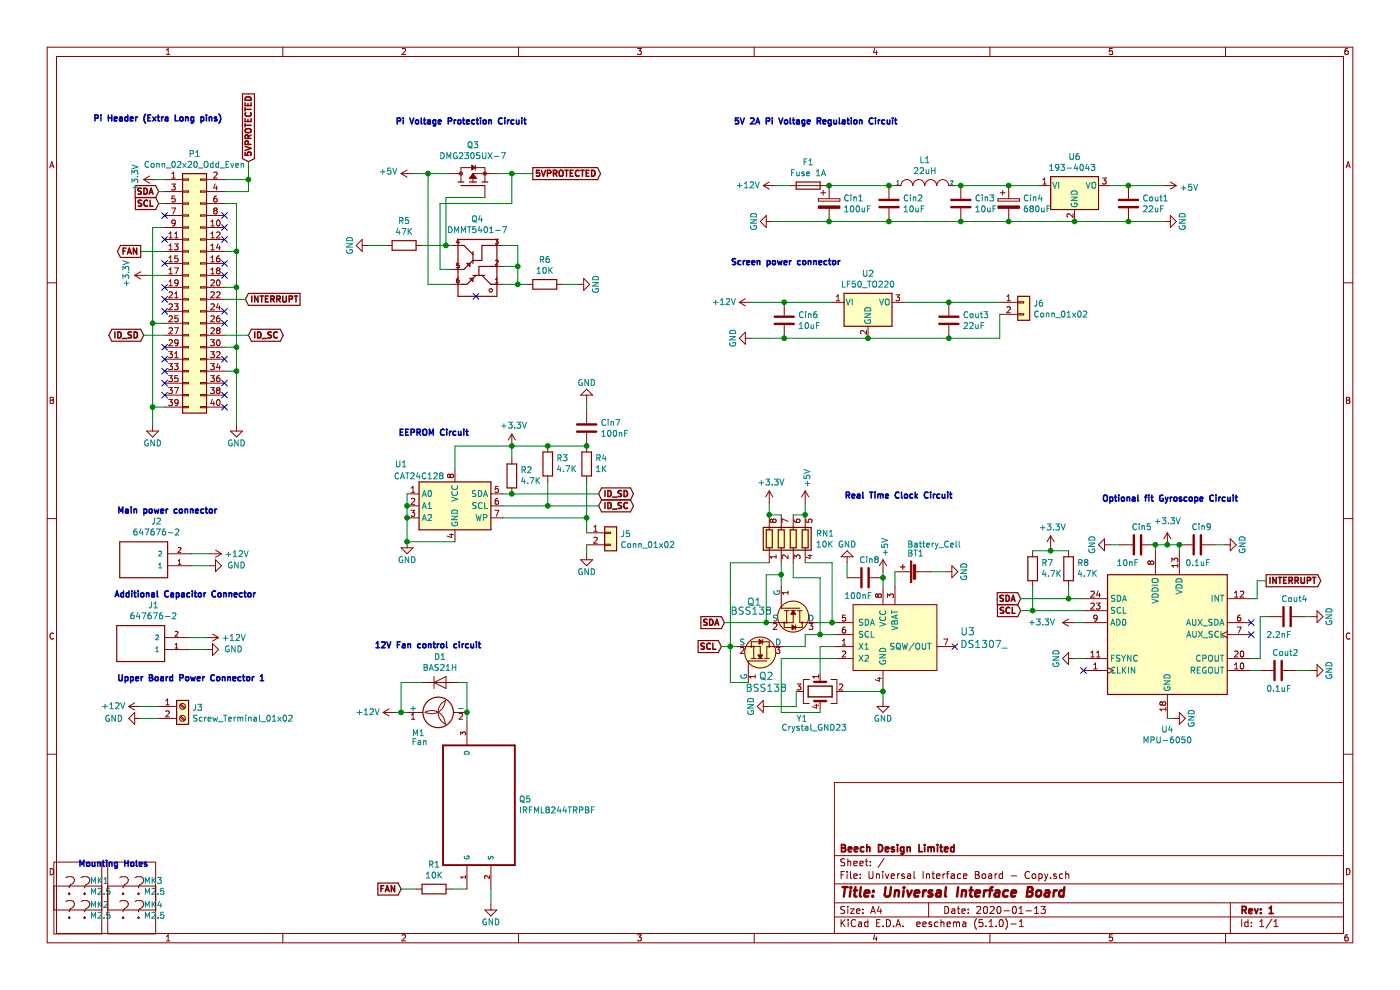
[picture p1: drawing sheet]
EESchema Schematic File Version 4
LIBS:Universal Interface Board - Copy-cache
EELAYER 29 0
EELAYER END
$Descr A4 11693 8268
encoding utf-8
Sheet 1 1
Title "Universal Interface Board"
Date "2020-01-13"
Rev "1"
Comp "Beech Design Limited"
Comment1 ""
Comment2 ""
Comment3 ""
Comment4 ""
$EndDescr
Wire Wire Line
	2075 1350 2075 1500
Wire Wire Line
	2075 1500 1875 1500
Wire Wire Line
	2075 1600 1875 1600
Connection ~ 2075 1500
$Comp
L power:GND #PWR02
U 1 1
P 1975 3550
F 0 "#PWR02" H 1975 3300 50  0001 C CNN
F 1 "GND" H 1975 3400 50  0000 C CNN
F 2 "" H 1975 3550 50  0000 C CNN
F 3 "" H 1975 3550 50  0000 C CNN
	1    1975 3550
	1    0    0    -1  
$EndComp
Wire Wire Line
	1975 1700 1975 2100
Wire Wire Line
	1975 3100 1875 3100
Wire Wire Line
	1975 2900 1875 2900
Connection ~ 1975 3100
Wire Wire Line
	1975 2400 1875 2400
Connection ~ 1975 2900
Wire Wire Line
	1975 2100 1875 2100
Connection ~ 1975 2400
$Comp
L power:GND #PWR03
U 1 1
P 1275 3550
F 0 "#PWR03" H 1275 3300 50  0001 C CNN
F 1 "GND" H 1275 3400 50  0000 C CNN
F 2 "" H 1275 3550 50  0000 C CNN
F 3 "" H 1275 3550 50  0000 C CNN
	1    1275 3550
	1    0    0    -1  
$EndComp
Wire Wire Line
	1275 3400 1375 3400
Wire Wire Line
	1275 1900 1275 2700
Wire Wire Line
	1275 2700 1375 2700
Connection ~ 1275 3400
Wire Wire Line
	1275 1900 1375 1900
Connection ~ 1275 2700
Wire Wire Line
	1975 1700 1875 1700
Connection ~ 1975 2100
$Comp
L Universal-Interface-Board-rescue:Mounting_Hole-Mechanical MK1
U 1 1
P 650 7400
F 0 "MK1" H 750 7446 50  0000 L CNN
F 1 "M2.5" H 750 7355 50  0000 L CNN
F 2 "MountingHole:MountingHole_2.7mm_M2.5" H 650 7400 60  0001 C CNN
F 3 "" H 650 7400 60  0001 C CNN
	1    650  7400
	1    0    0    -1  
$EndComp
$Comp
L Universal-Interface-Board-rescue:Mounting_Hole-Mechanical MK3
U 1 1
P 1100 7400
F 0 "MK3" H 1200 7446 50  0000 L CNN
F 1 "M2.5" H 1200 7355 50  0000 L CNN
F 2 "MountingHole:MountingHole_2.7mm_M2.5" H 1100 7400 60  0001 C CNN
F 3 "" H 1100 7400 60  0001 C CNN
	1    1100 7400
	1    0    0    -1  
$EndComp
$Comp
L Universal-Interface-Board-rescue:Mounting_Hole-Mechanical MK2
U 1 1
P 650 7600
F 0 "MK2" H 750 7646 50  0000 L CNN
F 1 "M2.5" H 750 7555 50  0000 L CNN
F 2 "MountingHole:MountingHole_2.7mm_M2.5" H 650 7600 60  0001 C CNN
F 3 "" H 650 7600 60  0001 C CNN
	1    650  7600
	1    0    0    -1  
$EndComp
$Comp
L Universal-Interface-Board-rescue:Mounting_Hole-Mechanical MK4
U 1 1
P 1100 7600
F 0 "MK4" H 1200 7646 50  0000 L CNN
F 1 "M2.5" H 1200 7555 50  0000 L CNN
F 2 "MountingHole:MountingHole_2.7mm_M2.5" H 1100 7600 60  0001 C CNN
F 3 "" H 1100 7600 60  0001 C CNN
	1    1100 7600
	1    0    0    -1  
$EndComp
Text Notes 650  7250 0    50   ~ 10
Mounting Holes
Wire Wire Line
	2075 1500 2075 1600
Wire Wire Line
	1975 3100 1975 3550
Wire Wire Line
	1975 2900 1975 3100
Wire Wire Line
	1975 2400 1975 2900
Wire Wire Line
	1275 3400 1275 3550
Wire Wire Line
	1275 2700 1275 3400
Wire Wire Line
	1975 2100 1975 2400
Text GLabel 2075 1350 1    50   Input ~ 10
5VPROTECTED
$Comp
L DMG2305UX-7:DMG2305UX-7 Q3
U 1 1
P 3950 1550
F 0 "Q3" V 4285 1550 50  0000 C CNN
F 1 "DMG2305UX-7" V 4194 1550 50  0000 C CNN
F 2 "digikey-footprints:SOT91P240X110-3N_DMG2305UX-7" H 3950 1550 50  0001 L BNN
F 3 "" H 3950 1550 50  0001 L BNN
F 4 "1.1mm" H 3950 1550 50  0001 L BNN "Field4"
F 5 "IPC-7351B" H 3950 1550 50  0001 L BNN "Field5"
F 6 "09/2018" H 3950 1550 50  0001 L BNN "Field6"
	1    3950 1550
	0    -1   -1   0   
$EndComp
Text GLabel 4450 1450 2    50   Output ~ 10
5VPROTECTED
Wire Wire Line
	4150 1450 4275 1450
Wire Wire Line
	3450 1450 3575 1450
Text Notes 775  1025 0    50   ~ 10
Pi Header (Extra Long pins)
Text Notes 3300 1050 0    50   ~ 10
Pi Voltage Protection Circuit
$Comp
L DMMT5401-7:DMMT5401-7 Q4
U 1 1
P 4000 2300
F 0 "Q4" V 4467 2313 50  0000 C CNN
F 1 "DMMT5401-7" V 4376 2313 50  0000 C CNN
F 2 "digikey-footprints:SOT26" H 4000 2300 50  0001 L BNN
F 3 "" H 4000 2300 50  0001 C CNN
	1    4000 2300
	0    -1   -1   0   
$EndComp
Wire Wire Line
	3775 2375 3575 2375
Wire Wire Line
	3575 2375 3575 1450
Connection ~ 3575 1450
Wire Wire Line
	3575 1450 3750 1450
Wire Wire Line
	3775 2250 3675 2250
Wire Wire Line
	3675 2250 3675 1700
Wire Wire Line
	3675 1700 4275 1700
Wire Wire Line
	4275 1700 4275 1450
Connection ~ 4275 1450
Wire Wire Line
	4275 1450 4450 1450
Wire Wire Line
	3775 2050 3725 2050
Wire Wire Line
	3725 2050 3725 1650
Wire Wire Line
	3725 1650 4050 1650
$Comp
L Device:R R5
U 1 1
P 3375 2050
F 0 "R5" V 3168 2050 50  0000 C CNN
F 1 "47K" V 3259 2050 50  0000 C CNN
F 2 "Resistor_SMD:R_0603_1608Metric_Pad1.05x0.95mm_HandSolder" V 3305 2050 50  0001 C CNN
F 3 "~" H 3375 2050 50  0001 C CNN
	1    3375 2050
	0    1    1    0   
$EndComp
Wire Wire Line
	3725 2050 3525 2050
Connection ~ 3725 2050
$Comp
L power:GND #PWR0101
U 1 1
P 3075 2050
F 0 "#PWR0101" H 3075 1800 50  0001 C CNN
F 1 "GND" H 3075 1900 50  0000 C CNN
F 2 "" H 3075 2050 50  0000 C CNN
F 3 "" H 3075 2050 50  0000 C CNN
	1    3075 2050
	0    1    1    0   
$EndComp
Wire Wire Line
	3225 2050 3075 2050
$Comp
L Device:R R6
U 1 1
P 4550 2375
F 0 "R6" V 4343 2375 50  0000 C CNN
F 1 "10K" V 4434 2375 50  0000 C CNN
F 2 "Resistor_SMD:R_0805_2012Metric_Pad1.15x1.40mm_HandSolder" V 4480 2375 50  0001 C CNN
F 3 "~" H 4550 2375 50  0001 C CNN
	1    4550 2375
	0    1    1    0   
$EndComp
$Comp
L power:GND #PWR0102
U 1 1
P 4825 2375
F 0 "#PWR0102" H 4825 2125 50  0001 C CNN
F 1 "GND" H 4825 2225 50  0000 C CNN
F 2 "" H 4825 2375 50  0000 C CNN
F 3 "" H 4825 2375 50  0000 C CNN
	1    4825 2375
	0    -1   -1   0   
$EndComp
Wire Wire Line
	4200 2375 4325 2375
Wire Wire Line
	4700 2375 4825 2375
Wire Wire Line
	4200 2225 4325 2225
Wire Wire Line
	4325 2225 4325 2375
Connection ~ 4325 2375
Wire Wire Line
	4325 2375 4400 2375
Wire Wire Line
	4325 2225 4325 2050
Wire Wire Line
	4325 2050 4200 2050
Connection ~ 4325 2225
Text Notes 6125 1050 0    50   ~ 10
5V 2A Pi Voltage Regulation Circuit
$Comp
L Connector_Generic:Conn_02x20_Odd_Even P1
U 1 1
P 1575 2400
F 0 "P1" H 1625 3517 50  0000 C CNN
F 1 "Conn_02x20_Odd_Even" H 1625 3426 50  0000 C CNN
F 2 "Connector_PinSocket_2.54mm:PinSocket_2x20_P2.54mm_Vertical" H -3275 1450 50  0001 C CNN
F 3 "" H -3275 1450 50  0001 C CNN
	1    1575 2400
	1    0    0    -1  
$EndComp
$Comp
L power:+5V #PWR0123
U 1 1
P 3450 1450
F 0 "#PWR0123" H 3450 1300 50  0001 C CNN
F 1 "+5V" V 3465 1578 50  0000 L CNN
F 2 "" H 3450 1450 50  0001 C CNN
F 3 "" H 3450 1450 50  0001 C CNN
	1    3450 1450
	0    -1   -1   0   
$EndComp
NoConn ~ 3975 2475
Text Notes 7050 4175 0    50   ~ 10
Real Time Clock Circuit
$Comp
L Device:Battery_Cell BT1
U 1 1
P 7675 4775
F 0 "BT1" V 7825 4875 50  0000 R CNN
F 1 "Battery_Cell" V 7900 4875 50  0000 R CNN
F 2 "Battery:BatteryHolder_Keystone_3001_1x12mm" V 7675 4835 50  0001 C CNN
F 3 "~" V 7675 4835 50  0001 C CNN
	1    7675 4775
	0    -1   -1   0   
$EndComp
Wire Wire Line
	7475 4900 7475 4775
$Comp
L power:GND #PWR0128
U 1 1
P 7900 4775
F 0 "#PWR0128" H 7900 4525 50  0001 C CNN
F 1 "GND" H 7900 4625 50  0000 C CNN
F 2 "" H 7900 4775 50  0000 C CNN
F 3 "" H 7900 4775 50  0000 C CNN
	1    7900 4775
	0    -1   -1   0   
$EndComp
Wire Wire Line
	7900 4775 7775 4775
Text GLabel 6025 5400 0    50   Input ~ 10
SCL
$Comp
L power:+12V #PWR0138
U 1 1
P 1750 4625
F 0 "#PWR0138" H 1750 4475 50  0001 C CNN
F 1 "+12V" V 1750 4750 50  0000 L CNN
F 2 "" H 1750 4625 50  0001 C CNN
F 3 "" H 1750 4625 50  0001 C CNN
	1    1750 4625
	0    1    1    0   
$EndComp
$Comp
L power:GND #PWR0139
U 1 1
P 1750 4725
F 0 "#PWR0139" H 1750 4475 50  0001 C CNN
F 1 "GND" V 1750 4500 50  0000 C CNN
F 2 "" H 1750 4725 50  0000 C CNN
F 3 "" H 1750 4725 50  0000 C CNN
	1    1750 4725
	0    -1   -1   0   
$EndComp
Wire Wire Line
	1600 4625 1750 4625
Wire Wire Line
	1750 4725 1600 4725
$Comp
L 647676-2:647676-2 J2
U 1 1
P 1200 4625
F 0 "J2" H 1093 4358 50  0000 C CNN
F 1 "647676-2" H 1093 4449 50  0000 C CNN
F 2 "TE_647676-2" H 1200 4625 50  0001 L BNN
F 3 "" H 1200 4625 50  0001 L BNN
F 4 "3.96 mm[.156 in]" H 1200 4625 50  0001 L BNN "Field4"
F 5 "https://www.te.com/usa-en/product-647676-2.html?te_bu=Cor&te_type=disp&te_campaign=seda_glo_cor-seda-global-disp-prtnr-fy19-seda-model-bom-cta_sma-317_1&elqCampaignId=32493" H 1200 4625 50  0001 L BNN "Field5"
F 6 "Header" H 1200 4625 50  0001 L BNN "Field6"
F 7 "2" H 1200 4625 50  0001 L BNN "Field7"
F 8 "647676-2" H 1200 4625 50  0001 L BNN "Field8"
	1    1200 4625
	-1   0    0    1   
$EndComp
Text Notes 975  4300 0    50   ~ 10
Main power connector
$Comp
L power:+12V #PWR0140
U 1 1
P 1725 5325
F 0 "#PWR0140" H 1725 5175 50  0001 C CNN
F 1 "+12V" V 1725 5450 50  0000 L CNN
F 2 "" H 1725 5325 50  0001 C CNN
F 3 "" H 1725 5325 50  0001 C CNN
	1    1725 5325
	0    1    1    0   
$EndComp
$Comp
L power:GND #PWR0141
U 1 1
P 1725 5425
F 0 "#PWR0141" H 1725 5175 50  0001 C CNN
F 1 "GND" V 1725 5200 50  0000 C CNN
F 2 "" H 1725 5425 50  0000 C CNN
F 3 "" H 1725 5425 50  0000 C CNN
	1    1725 5425
	0    -1   -1   0   
$EndComp
Wire Wire Line
	1575 5325 1725 5325
Wire Wire Line
	1725 5425 1575 5425
$Comp
L 647676-2:647676-2 J1
U 1 1
P 1175 5325
F 0 "J1" H 1068 5058 50  0000 C CNN
F 1 "647676-2" H 1068 5149 50  0000 C CNN
F 2 "TE_647676-2" H 1175 5325 50  0001 L BNN
F 3 "" H 1175 5325 50  0001 L BNN
F 4 "3.96 mm[.156 in]" H 1175 5325 50  0001 L BNN "Field4"
F 5 "https://www.te.com/usa-en/product-647676-2.html?te_bu=Cor&te_type=disp&te_campaign=seda_glo_cor-seda-global-disp-prtnr-fy19-seda-model-bom-cta_sma-317_1&elqCampaignId=32493" H 1175 5325 50  0001 L BNN "Field5"
F 6 "Header" H 1175 5325 50  0001 L BNN "Field6"
F 7 "2" H 1175 5325 50  0001 L BNN "Field7"
F 8 "647676-2" H 1175 5325 50  0001 L BNN "Field8"
	1    1175 5325
	-1   0    0    1   
$EndComp
Text Notes 950  5000 0    50   ~ 10
Additional Capacitor Connector
Text Notes 3125 5425 0    50   ~ 10
12V Fan control circuit
$Comp
L Device:R R1
U 1 1
P 3625 7425
F 0 "R1" V 3418 7425 50  0000 C CNN
F 1 "10K" V 3509 7425 50  0000 C CNN
F 2 "Resistor_SMD:R_0603_1608Metric_Pad1.05x0.95mm_HandSolder" V 3555 7425 50  0001 C CNN
F 3 "~" H 3625 7425 50  0001 C CNN
	1    3625 7425
	0    1    1    0   
$EndComp
Wire Wire Line
	3775 7425 3900 7425
Text GLabel 3350 7425 0    50   Input ~ 10
FAN
Wire Wire Line
	3350 7425 3475 7425
$Comp
L Motor:Fan M1
U 1 1
P 3700 5950
F 0 "M1" V 3525 6100 50  0000 L CNN
F 1 "Fan" V 3450 6075 50  0000 L CNN
F 2 "Connector_Wire:SolderWirePad_1x02_P3.81mm_Drill1mm" H 3700 5960 50  0001 C CNN
F 3 "~" H 3700 5960 50  0001 C CNN
	1    3700 5950
	0    -1   -1   0   
$EndComp
$Comp
L IRFML8244TRPBF:IRFML8244TRPBF Q5
U 1 1
P 3900 6725
F 0 "Q5" V 3946 6292 50  0000 R CNN
F 1 "IRFML8244TRPBF" V 3855 6292 50  0000 R CNN
F 2 "Package_TO_SOT_SMD:SOT-23" H 3900 6725 50  0001 L BNN
F 3 "" H 3900 6725 50  0001 L BNN
F 4 "IRFML8244TRPBF" H 3900 6725 50  0001 L BNN "Field4"
F 5 "1857298" H 3900 6725 50  0001 L BNN "Field5"
F 6 "25T5496" H 3900 6725 50  0001 L BNN "Field6"
F 7 "SOT-23-3" H 3900 6725 50  0001 L BNN "Field7"
	1    3900 6725
	0    -1   -1   0   
$EndComp
$Comp
L power:GND #PWR0142
U 1 1
P 4100 7550
F 0 "#PWR0142" H 4100 7300 50  0001 C CNN
F 1 "GND" H 4100 7400 50  0000 C CNN
F 2 "" H 4100 7550 50  0000 C CNN
F 3 "" H 4100 7550 50  0000 C CNN
	1    4100 7550
	1    0    0    -1  
$EndComp
Wire Wire Line
	4100 7550 4100 7425
Wire Wire Line
	3900 6025 3900 5950
Wire Wire Line
	3400 5950 3350 5950
NoConn ~ 1375 2900
$Comp
L power:+12V #PWR0118
U 1 1
P 1175 5900
F 0 "#PWR0118" H 1175 5750 50  0001 C CNN
F 1 "+12V" V 1175 6025 50  0000 L CNN
F 2 "" H 1175 5900 50  0001 C CNN
F 3 "" H 1175 5900 50  0001 C CNN
	1    1175 5900
	0    -1   -1   0   
$EndComp
$Comp
L power:GND #PWR0119
U 1 1
P 1175 6000
F 0 "#PWR0119" H 1175 5750 50  0001 C CNN
F 1 "GND" V 1175 5775 50  0000 C CNN
F 2 "" H 1175 6000 50  0000 C CNN
F 3 "" H 1175 6000 50  0000 C CNN
	1    1175 6000
	0    1    1    0   
$EndComp
Wire Wire Line
	1325 6000 1175 6000
Wire Wire Line
	1175 5900 1325 5900
Text Notes 975  5700 0    50   ~ 10
Upper Board Power Connector 1
$Comp
L Connector_Generic:Conn_01x02 J6
U 1 1
P 8550 2525
F 0 "J6" H 8630 2517 50  0000 L CNN
F 1 "Conn_01x02" H 8630 2426 50  0000 L CNN
F 2 "Connector_PinHeader_2.54mm:PinHeader_1x02_P2.54mm_Horizontal" H 8550 2525 50  0001 C CNN
F 3 "~" H 8550 2525 50  0001 C CNN
	1    8550 2525
	1    0    0    -1  
$EndComp
Text Notes 6100 2225 0    50   ~ 10
Screen power connector
NoConn ~ 1875 3400
$Comp
L Device:D D1
U 1 1
P 3675 5700
F 0 "D1" H 3675 5916 50  0000 C CNN
F 1 "BAS21H" H 3675 5825 50  0000 C CNN
F 2 "Diode_SMD:D_SOD-123F" H 3675 5700 50  0001 C CNN
F 3 "~" H 3675 5700 50  0001 C CNN
	1    3675 5700
	1    0    0    -1  
$EndComp
Wire Wire Line
	3525 5700 3350 5700
Wire Wire Line
	3350 5700 3350 5950
Connection ~ 3350 5950
Wire Wire Line
	3350 5950 3300 5950
Wire Wire Line
	3900 5950 3900 5700
Wire Wire Line
	3900 5700 3825 5700
Connection ~ 3900 5950
Wire Wire Line
	1375 2100 1175 2100
Text GLabel 1175 2100 0    50   Output ~ 10
FAN
NoConn ~ 1875 1800
NoConn ~ 1875 1900
NoConn ~ 1875 2000
NoConn ~ 1875 2200
NoConn ~ 1875 2300
NoConn ~ 1375 1800
NoConn ~ 1375 2200
NoConn ~ 1375 2400
NoConn ~ 1375 2500
NoConn ~ 1375 2600
NoConn ~ 1875 2600
NoConn ~ 1875 2700
NoConn ~ 1375 3000
NoConn ~ 1875 3000
NoConn ~ 1875 3200
NoConn ~ 1875 3300
NoConn ~ 1375 3300
NoConn ~ 1375 3200
NoConn ~ 1375 3100
NoConn ~ 1375 2000
$Comp
L power:+12V #PWR0103
U 1 1
P 3300 5950
F 0 "#PWR0103" H 3300 5800 50  0001 C CNN
F 1 "+12V" V 3300 6075 50  0000 L CNN
F 2 "" H 3300 5950 50  0001 C CNN
F 3 "" H 3300 5950 50  0001 C CNN
	1    3300 5950
	0    -1   -1   0   
$EndComp
$Comp
L Regulator_Linear:LM7805_TO220 U6
U 1 1
P 8975 1550
F 0 "U6" H 8975 1792 50  0000 C CNN
F 1 "193-4043 " H 8975 1701 50  0000 C CNN
F 2 "digikey-footprints:193-4043" H 8975 1775 50  0001 C CIN
F 3 "https://docs.rs-online.com/fc3c/A700000006631878.pdf" H 8975 1500 50  0001 C CNN
	1    8975 1550
	1    0    0    -1  
$EndComp
$Comp
L Device:Fuse F1
U 1 1
P 6750 1550
F 0 "F1" V 6553 1550 50  0000 C CNN
F 1 "Fuse 1A" V 6644 1550 50  0000 C CNN
F 2 "Fuse:Fuse_Littelfuse_395Series" V 6680 1550 50  0001 C CNN
F 3 "~" H 6750 1550 50  0001 C CNN
	1    6750 1550
	0    1    1    0   
$EndComp
$Comp
L Device:CP Cin1
U 1 1
P 6925 1700
F 0 "Cin1" H 7043 1746 50  0000 L CNN
F 1 "100uF" H 7043 1655 50  0000 L CNN
F 2 "Capacitor_THT:CP_Radial_D6.3mm_P2.50mm" H 6963 1550 50  0001 C CNN
F 3 "~" H 6925 1700 50  0001 C CNN
	1    6925 1700
	1    0    0    -1  
$EndComp
$Comp
L Device:C Cin2
U 1 1
P 7425 1700
F 0 "Cin2" H 7540 1746 50  0000 L CNN
F 1 "10uF" H 7540 1655 50  0000 L CNN
F 2 "Capacitor_SMD:C_1206_3216Metric_Pad1.42x1.75mm_HandSolder" H 7463 1550 50  0001 C CNN
F 3 "~" H 7425 1700 50  0001 C CNN
	1    7425 1700
	1    0    0    -1  
$EndComp
$Comp
L pspice:INDUCTOR L1
U 1 1
P 7725 1550
F 0 "L1" H 7725 1765 50  0000 C CNN
F 1 "22uH" H 7725 1674 50  0000 C CNN
F 2 "Inductor_SMD:L_Wuerth_HCI-7050" H 7725 1550 50  0001 C CNN
F 3 "https://docs.rs-online.com/ec8a/0900766b810c024f.pdf" H 7725 1550 50  0001 C CNN
	1    7725 1550
	1    0    0    -1  
$EndComp
Wire Wire Line
	7475 1550 7425 1550
Connection ~ 7425 1550
$Comp
L Device:C Cin3
U 1 1
P 8025 1700
F 0 "Cin3" H 8140 1746 50  0000 L CNN
F 1 "10uF" H 8140 1655 50  0000 L CNN
F 2 "Capacitor_SMD:C_1206_3216Metric_Pad1.42x1.75mm_HandSolder" H 8063 1550 50  0001 C CNN
F 3 "~" H 8025 1700 50  0001 C CNN
	1    8025 1700
	1    0    0    -1  
$EndComp
$Comp
L Device:CP Cin4
U 1 1
P 8425 1700
F 0 "Cin4" H 8543 1746 50  0000 L CNN
F 1 "680uF" H 8543 1655 50  0000 L CNN
F 2 "Capacitor_THT:CP_Radial_D10.0mm_P5.00mm" H 8463 1550 50  0001 C CNN
F 3 "~" H 8425 1700 50  0001 C CNN
	1    8425 1700
	1    0    0    -1  
$EndComp
Wire Wire Line
	8675 1550 8425 1550
Connection ~ 8025 1550
Wire Wire Line
	8025 1550 7975 1550
$Comp
L Device:C Cout1
U 1 1
P 9425 1700
F 0 "Cout1" H 9540 1746 50  0000 L CNN
F 1 "22uF" H 9540 1655 50  0000 L CNN
F 2 "Capacitor_SMD:C_1210_3225Metric_Pad1.42x2.65mm_HandSolder" H 9463 1550 50  0001 C CNN
F 3 "~" H 9425 1700 50  0001 C CNN
	1    9425 1700
	1    0    0    -1  
$EndComp
Connection ~ 7425 1850
Wire Wire Line
	7425 1850 8025 1850
Connection ~ 8025 1850
Connection ~ 8975 1850
Wire Wire Line
	8975 1850 9425 1850
Wire Wire Line
	9425 1550 9275 1550
$Comp
L power:+12V #PWR0104
U 1 1
P 6475 1550
F 0 "#PWR0104" H 6475 1400 50  0001 C CNN
F 1 "+12V" V 6475 1675 50  0000 L CNN
F 2 "" H 6475 1550 50  0001 C CNN
F 3 "" H 6475 1550 50  0001 C CNN
	1    6475 1550
	0    -1   -1   0   
$EndComp
Wire Wire Line
	6475 1550 6600 1550
$Comp
L power:GND #PWR0105
U 1 1
P 6450 1850
F 0 "#PWR0105" H 6450 1600 50  0001 C CNN
F 1 "GND" H 6450 1700 50  0000 C CNN
F 2 "" H 6450 1850 50  0000 C CNN
F 3 "" H 6450 1850 50  0000 C CNN
	1    6450 1850
	0    1    1    0   
$EndComp
$Comp
L power:+5V #PWR0106
U 1 1
P 9725 1550
F 0 "#PWR0106" H 9725 1400 50  0001 C CNN
F 1 "+5V" V 9740 1678 50  0000 L CNN
F 2 "" H 9725 1550 50  0001 C CNN
F 3 "" H 9725 1550 50  0001 C CNN
	1    9725 1550
	0    1    1    0   
$EndComp
Wire Wire Line
	9725 1550 9425 1550
Connection ~ 9425 1550
$Comp
L power:GND #PWR0107
U 1 1
P 9725 1850
F 0 "#PWR0107" H 9725 1600 50  0001 C CNN
F 1 "GND" H 9725 1700 50  0000 C CNN
F 2 "" H 9725 1850 50  0000 C CNN
F 3 "" H 9725 1850 50  0000 C CNN
	1    9725 1850
	0    -1   -1   0   
$EndComp
Wire Wire Line
	9725 1850 9425 1850
Connection ~ 9425 1850
Connection ~ 8425 1550
Connection ~ 8425 1850
Wire Wire Line
	8425 1850 8975 1850
Wire Wire Line
	8025 1550 8425 1550
Wire Wire Line
	8025 1850 8425 1850
Connection ~ 6925 1550
Wire Wire Line
	6925 1550 6900 1550
Connection ~ 6925 1850
Wire Wire Line
	6925 1850 6450 1850
Wire Wire Line
	6925 1850 7425 1850
Wire Wire Line
	6925 1550 7425 1550
$Comp
L Device:C Cin6
U 1 1
P 6550 2675
F 0 "Cin6" H 6665 2721 50  0000 L CNN
F 1 "10uF" H 6665 2630 50  0000 L CNN
F 2 "Capacitor_SMD:C_1206_3216Metric_Pad1.42x1.75mm_HandSolder" H 6588 2525 50  0001 C CNN
F 3 "~" H 6550 2675 50  0001 C CNN
	1    6550 2675
	1    0    0    -1  
$EndComp
$Comp
L Device:C Cout3
U 1 1
P 7925 2675
F 0 "Cout3" H 8040 2721 50  0000 L CNN
F 1 "22uF" H 8040 2630 50  0000 L CNN
F 2 "Capacitor_SMD:C_1210_3225Metric_Pad1.42x2.65mm_HandSolder" H 7963 2525 50  0001 C CNN
F 3 "~" H 7925 2675 50  0001 C CNN
	1    7925 2675
	1    0    0    -1  
$EndComp
$Comp
L power:+12V #PWR0112
U 1 1
P 6275 2525
F 0 "#PWR0112" H 6275 2375 50  0001 C CNN
F 1 "+12V" V 6275 2650 50  0000 L CNN
F 2 "" H 6275 2525 50  0001 C CNN
F 3 "" H 6275 2525 50  0001 C CNN
	1    6275 2525
	0    -1   -1   0   
$EndComp
$Comp
L power:GND #PWR0113
U 1 1
P 6275 2825
F 0 "#PWR0113" H 6275 2575 50  0001 C CNN
F 1 "GND" H 6275 2675 50  0000 C CNN
F 2 "" H 6275 2825 50  0000 C CNN
F 3 "" H 6275 2825 50  0000 C CNN
	1    6275 2825
	0    1    1    0   
$EndComp
Wire Wire Line
	6275 2525 6550 2525
Connection ~ 6550 2525
Wire Wire Line
	6550 2525 6950 2525
Wire Wire Line
	7550 2525 7925 2525
Connection ~ 7925 2525
Wire Wire Line
	7925 2525 8350 2525
Wire Wire Line
	6275 2825 6550 2825
$Comp
L Regulator_Linear:LF50_TO220 U2
U 1 1
P 7250 2525
F 0 "U2" H 7250 2767 50  0000 C CNN
F 1 "LF50_TO220" H 7250 2676 50  0000 C CNN
F 2 "digikey-footprints:DPAK" H 7250 2750 50  0001 C CIN
F 3 "http://www.st.com/content/ccc/resource/technical/document/datasheet/c4/0e/7e/2a/be/bc/4c/bd/CD00000546.pdf/files/CD00000546.pdf/jcr:content/translations/en.CD00000546.pdf" H 7250 2475 50  0001 C CNN
	1    7250 2525
	1    0    0    -1  
$EndComp
Wire Wire Line
	6550 2825 7250 2825
Connection ~ 6550 2825
Connection ~ 7250 2825
Wire Wire Line
	7250 2825 7925 2825
Connection ~ 7925 2825
Wire Wire Line
	8350 2625 8350 2825
Wire Wire Line
	8350 2825 7925 2825
$Comp
L Memory_EEPROM:CAT24C128 U1
U 1 1
P 3800 4225
F 0 "U1" H 3350 4575 50  0000 C CNN
F 1 "CAT24C128" H 3500 4475 50  0000 C CNN
F 2 "Package_SO:SOIC-8_3.9x4.9mm_P1.27mm" H 3800 4225 50  0001 C CNN
F 3 "https://www.onsemi.com/pub/Collateral/CAT24C128-D.PDF" H 3800 4225 50  0001 C CNN
	1    3800 4225
	1    0    0    -1  
$EndComp
Text Notes 3325 3650 0    50   ~ 10
EEPROM Circuit
$Comp
L power:+3.3V #PWR0114
U 1 1
P 4275 3725
F 0 "#PWR0114" H 4275 3575 50  0001 C CNN
F 1 "+3.3V" H 4290 3898 50  0000 C CNN
F 2 "" H 4275 3725 50  0001 C CNN
F 3 "" H 4275 3725 50  0001 C CNN
	1    4275 3725
	1    0    0    -1  
$EndComp
Wire Wire Line
	3400 4125 3400 4225
Wire Wire Line
	3400 4525 3800 4525
Connection ~ 3400 4225
Wire Wire Line
	3400 4225 3400 4325
Connection ~ 3400 4325
Wire Wire Line
	3400 4325 3400 4525
$Comp
L power:GND #PWR0115
U 1 1
P 3400 4525
F 0 "#PWR0115" H 3400 4275 50  0001 C CNN
F 1 "GND" H 3400 4375 50  0000 C CNN
F 2 "" H 3400 4525 50  0000 C CNN
F 3 "" H 3400 4525 50  0000 C CNN
	1    3400 4525
	1    0    0    -1  
$EndComp
Connection ~ 3400 4525
$Comp
L Device:R R2
U 1 1
P 4275 3975
F 0 "R2" H 4205 3929 50  0000 R CNN
F 1 "4.7K" H 4205 4020 50  0000 R CNN
F 2 "Resistor_SMD:R_0603_1608Metric_Pad1.05x0.95mm_HandSolder" V 4205 3975 50  0001 C CNN
F 3 "~" H 4275 3975 50  0001 C CNN
	1    4275 3975
	-1   0    0    1   
$EndComp
$Comp
L Device:R R3
U 1 1
P 4575 3875
F 0 "R3" H 4505 3829 50  0000 R CNN
F 1 "4.7K" H 4505 3920 50  0000 R CNN
F 2 "Resistor_SMD:R_0603_1608Metric_Pad1.05x0.95mm_HandSolder" V 4505 3875 50  0001 C CNN
F 3 "~" H 4575 3875 50  0001 C CNN
	1    4575 3875
	-1   0    0    1   
$EndComp
Wire Wire Line
	4575 3725 4275 3725
Wire Wire Line
	3800 3725 3800 3925
Connection ~ 4275 3725
Wire Wire Line
	4275 3725 3800 3725
Wire Wire Line
	4275 3725 4275 3825
$Comp
L Device:R R4
U 1 1
P 4900 3875
F 0 "R4" H 4830 3829 50  0000 R CNN
F 1 "1K" H 4830 3920 50  0000 R CNN
F 2 "Resistor_SMD:R_0603_1608Metric_Pad1.05x0.95mm_HandSolder" V 4830 3875 50  0001 C CNN
F 3 "~" H 4900 3875 50  0001 C CNN
	1    4900 3875
	-1   0    0    1   
$EndComp
Wire Wire Line
	4900 3725 4575 3725
Connection ~ 4575 3725
Text GLabel 5000 4125 2    50   BiDi ~ 10
ID_SD
Wire Wire Line
	4200 4125 4275 4125
Connection ~ 4275 4125
Wire Wire Line
	4275 4125 5000 4125
Text GLabel 5000 4225 2    50   BiDi ~ 10
ID_SC
Wire Wire Line
	5000 4225 4575 4225
Wire Wire Line
	4575 4025 4575 4225
Connection ~ 4575 4225
Wire Wire Line
	4575 4225 4200 4225
$Comp
L Device:C Cin7
U 1 1
P 4900 3575
F 0 "Cin7" H 5015 3621 50  0000 L CNN
F 1 "100nF" H 5015 3530 50  0000 L CNN
F 2 "Capacitor_SMD:C_0603_1608Metric_Pad1.05x0.95mm_HandSolder" H 4938 3425 50  0001 C CNN
F 3 "~" H 4900 3575 50  0001 C CNN
	1    4900 3575
	1    0    0    -1  
$EndComp
Connection ~ 4900 3725
$Comp
L Connector_Generic:Conn_01x02 J5
U 1 1
P 5100 4450
F 0 "J5" H 5180 4442 50  0000 L CNN
F 1 "Conn_01x02" H 5180 4351 50  0000 L CNN
F 2 "Connector_PinHeader_2.54mm:PinHeader_1x02_P2.54mm_Vertical" H 5100 4450 50  0001 C CNN
F 3 "~" H 5100 4450 50  0001 C CNN
	1    5100 4450
	1    0    0    -1  
$EndComp
Wire Wire Line
	4900 4025 4900 4325
Wire Wire Line
	4900 4325 4200 4325
Wire Wire Line
	4900 4325 4900 4450
Connection ~ 4900 4325
$Comp
L power:GND #PWR0116
U 1 1
P 4900 4625
F 0 "#PWR0116" H 4900 4375 50  0001 C CNN
F 1 "GND" H 4900 4475 50  0000 C CNN
F 2 "" H 4900 4625 50  0000 C CNN
F 3 "" H 4900 4625 50  0000 C CNN
	1    4900 4625
	1    0    0    -1  
$EndComp
Wire Wire Line
	4900 4625 4900 4550
$Comp
L power:GND #PWR0117
U 1 1
P 4900 3350
F 0 "#PWR0117" H 4900 3100 50  0001 C CNN
F 1 "GND" H 4900 3200 50  0000 C CNN
F 2 "" H 4900 3350 50  0000 C CNN
F 3 "" H 4900 3350 50  0000 C CNN
	1    4900 3350
	-1   0    0    1   
$EndComp
Wire Wire Line
	4900 3425 4900 3350
Text GLabel 1200 2800 0    50   BiDi ~ 10
ID_SD
Wire Wire Line
	1200 2800 1375 2800
Text GLabel 2075 2800 2    50   BiDi ~ 10
ID_SC
Wire Wire Line
	1875 2800 2075 2800
Text GLabel 1325 1600 0    50   Input ~ 10
SDA
Text GLabel 1325 1700 0    50   Input ~ 10
SCL
Wire Wire Line
	1375 1600 1325 1600
Wire Wire Line
	1375 1700 1325 1700
$Comp
L power:+5V #PWR0125
U 1 1
P 7375 4775
F 0 "#PWR0125" H 7375 4625 50  0001 C CNN
F 1 "+5V" V 7390 4903 50  0000 L CNN
F 2 "" H 7375 4775 50  0001 C CNN
F 3 "" H 7375 4775 50  0001 C CNN
	1    7375 4775
	1    0    0    -1  
$EndComp
Wire Wire Line
	7375 4775 7375 4825
NoConn ~ 7975 5400
$Comp
L power:GND #PWR0126
U 1 1
P 7375 5850
F 0 "#PWR0126" H 7375 5600 50  0001 C CNN
F 1 "GND" H 7375 5700 50  0000 C CNN
F 2 "" H 7375 5850 50  0000 C CNN
F 3 "" H 7375 5850 50  0000 C CNN
	1    7375 5850
	1    0    0    -1  
$EndComp
Wire Wire Line
	7375 5850 7375 5775
$Comp
L dk_Transistors-FETs-MOSFETs-Single:BSS138 Q1
U 1 1
P 6625 5200
F 0 "Q1" V 6450 4875 60  0000 C CNN
F 1 "BSS138" V 6525 4850 60  0000 C CNN
F 2 "digikey-footprints:SOT-23-3" H 6825 5400 60  0001 L CNN
F 3 "https://www.onsemi.com/pub/Collateral/BSS138-D.PDF" H 6825 5500 60  0001 L CNN
F 4 "BSS138CT-ND" H 6825 5600 60  0001 L CNN "Digi-Key_PN"
F 5 "BSS138" H 6825 5700 60  0001 L CNN "MPN"
F 6 "Discrete Semiconductor Products" H 6825 5800 60  0001 L CNN "Category"
F 7 "Transistors - FETs, MOSFETs - Single" H 6825 5900 60  0001 L CNN "Family"
F 8 "https://www.onsemi.com/pub/Collateral/BSS138-D.PDF" H 6825 6000 60  0001 L CNN "DK_Datasheet_Link"
F 9 "/product-detail/en/on-semiconductor/BSS138/BSS138CT-ND/244294" H 6825 6100 60  0001 L CNN "DK_Detail_Page"
F 10 "MOSFET N-CH 50V 220MA SOT-23" H 6825 6200 60  0001 L CNN "Description"
F 11 "ON Semiconductor" H 6825 6300 60  0001 L CNN "Manufacturer"
F 12 "Active" H 6825 6400 60  0001 L CNN "Status"
	1    6625 5200
	0    1    1    0   
$EndComp
Text GLabel 6050 5200 0    50   Input ~ 10
SDA
$Comp
L dk_Transistors-FETs-MOSFETs-Single:BSS138 Q2
U 1 1
P 6350 5400
F 0 "Q2" V 6100 5450 60  0000 C CNN
F 1 "BSS138" V 6000 5450 60  0000 C CNN
F 2 "digikey-footprints:SOT-23-3" H 6550 5600 60  0001 L CNN
F 3 "https://www.onsemi.com/pub/Collateral/BSS138-D.PDF" H 6550 5700 60  0001 L CNN
F 4 "BSS138CT-ND" H 6550 5800 60  0001 L CNN "Digi-Key_PN"
F 5 "BSS138" H 6550 5900 60  0001 L CNN "MPN"
F 6 "Discrete Semiconductor Products" H 6550 6000 60  0001 L CNN "Category"
F 7 "Transistors - FETs, MOSFETs - Single" H 6550 6100 60  0001 L CNN "Family"
F 8 "https://www.onsemi.com/pub/Collateral/BSS138-D.PDF" H 6550 6200 60  0001 L CNN "DK_Datasheet_Link"
F 9 "/product-detail/en/on-semiconductor/BSS138/BSS138CT-ND/244294" H 6550 6300 60  0001 L CNN "DK_Detail_Page"
F 10 "MOSFET N-CH 50V 220MA SOT-23" H 6550 6400 60  0001 L CNN "Description"
F 11 "ON Semiconductor" H 6550 6500 60  0001 L CNN "Manufacturer"
F 12 "Active" H 6550 6600 60  0001 L CNN "Status"
	1    6350 5400
	0    1    -1   0   
$EndComp
$Comp
L Device:R_Pack04 RN1
U 1 1
P 6625 4500
F 0 "RN1" H 6813 4546 50  0000 L CNN
F 1 "10K" H 6813 4455 50  0000 L CNN
F 2 "Resistor_SMD:R_Array_Convex_4x1206" V 6900 4500 50  0001 C CNN
F 3 "~" H 6625 4500 50  0001 C CNN
	1    6625 4500
	1    0    0    -1  
$EndComp
Wire Wire Line
	6050 5200 6400 5200
$Comp
L dk_Clock-Timing-Real-Time-Clocks:DS1307_ U3
U 1 1
P 7475 5300
F 0 "U3" H 8019 5328 60  0000 L CNN
F 1 "DS1307_" H 8019 5222 60  0000 L CNN
F 2 "Package_SO:SOIC-8_3.9x4.9mm_P1.27mm" H 7675 5500 60  0001 L CNN
F 3 "https://datasheets.maximintegrated.com/en/ds/DS1307.pdf" H 7675 5600 60  0001 L CNN
F 4 "DS1307+-ND" H 7675 5700 60  0001 L CNN "Digi-Key_PN"
F 5 "DS1307+" H 7675 5800 60  0001 L CNN "MPN"
F 6 "Integrated Circuits (ICs)" H 7675 5900 60  0001 L CNN "Category"
F 7 "Clock/Timing - Real Time Clocks" H 7675 6000 60  0001 L CNN "Family"
F 8 "https://datasheets.maximintegrated.com/en/ds/DS1307.pdf" H 7675 6100 60  0001 L CNN "DK_Datasheet_Link"
F 9 "/product-detail/en/maxim-integrated/DS1307-/DS1307--ND/956883" H 7675 6200 60  0001 L CNN "DK_Detail_Page"
F 10 "IC RTC CLK/CALENDAR I2C 8-DIP" H 7675 6300 60  0001 L CNN "Description"
F 11 "Maxim Integrated" H 7675 6400 60  0001 L CNN "Manufacturer"
F 12 "Active" H 7675 6500 60  0001 L CNN "Status"
	1    7475 5300
	1    0    0    -1  
$EndComp
Wire Wire Line
	6825 5200 6950 5200
Wire Wire Line
	6975 5300 6850 5300
Wire Wire Line
	6725 5300 6725 5400
Wire Wire Line
	6725 5400 6550 5400
Wire Wire Line
	6150 5400 6100 5400
$Comp
L power:+5V #PWR0127
U 1 1
P 6725 4200
F 0 "#PWR0127" H 6725 4050 50  0001 C CNN
F 1 "+5V" V 6740 4328 50  0000 L CNN
F 2 "" H 6725 4200 50  0001 C CNN
F 3 "" H 6725 4200 50  0001 C CNN
	1    6725 4200
	1    0    0    -1  
$EndComp
$Comp
L power:+3.3V #PWR0129
U 1 1
P 6425 4200
F 0 "#PWR0129" H 6425 4050 50  0001 C CNN
F 1 "+3.3V" H 6440 4373 50  0000 C CNN
F 2 "" H 6425 4200 50  0001 C CNN
F 3 "" H 6425 4200 50  0001 C CNN
	1    6425 4200
	1    0    0    -1  
$EndComp
Wire Wire Line
	6425 4200 6425 4300
Wire Wire Line
	6525 4300 6425 4300
Connection ~ 6425 4300
Wire Wire Line
	6625 4300 6725 4300
Wire Wire Line
	6725 4300 6725 4200
Connection ~ 6725 4300
Wire Wire Line
	6725 4700 6950 4700
Wire Wire Line
	6950 4700 6950 5200
Connection ~ 6950 5200
Wire Wire Line
	6950 5200 6975 5200
Wire Wire Line
	6625 4700 6625 4825
Wire Wire Line
	6625 4825 6850 4825
Wire Wire Line
	6850 4825 6850 5300
Connection ~ 6850 5300
Wire Wire Line
	6850 5300 6725 5300
Wire Wire Line
	6525 4900 6525 4800
Wire Wire Line
	6525 4800 6400 4800
Wire Wire Line
	6400 4800 6400 5200
Connection ~ 6525 4800
Wire Wire Line
	6525 4800 6525 4700
Connection ~ 6400 5200
Wire Wire Line
	6400 5200 6425 5200
Wire Wire Line
	6425 4700 6100 4700
Wire Wire Line
	6100 4700 6100 5400
Connection ~ 6100 5400
Wire Wire Line
	6100 5400 6025 5400
Wire Wire Line
	6100 5400 6100 5700
Wire Wire Line
	6100 5700 6250 5700
$Comp
L Device:C Cin8
U 1 1
P 7225 4825
F 0 "Cin8" V 7075 4775 50  0000 L CNN
F 1 "100nF" V 7375 4650 50  0000 L CNN
F 2 "Capacitor_SMD:C_0603_1608Metric_Pad1.05x0.95mm_HandSolder" H 7263 4675 50  0001 C CNN
F 3 "~" H 7225 4825 50  0001 C CNN
	1    7225 4825
	0    1    1    0   
$EndComp
Connection ~ 7375 4825
Wire Wire Line
	7375 4825 7375 4900
$Comp
L power:GND #PWR0130
U 1 1
P 7075 4700
F 0 "#PWR0130" H 7075 4450 50  0001 C CNN
F 1 "GND" H 7075 4550 50  0000 C CNN
F 2 "" H 7075 4700 50  0000 C CNN
F 3 "" H 7075 4700 50  0000 C CNN
	1    7075 4700
	-1   0    0    1   
$EndComp
Wire Wire Line
	7075 4825 7075 4700
$Comp
L Device:Crystal_GND23 Y1
U 1 1
P 6850 5775
F 0 "Y1" V 7075 5575 50  0000 L CNN
F 1 "Crystal_GND23" V 7150 5450 50  0000 L CNN
F 2 "Crystal:Crystal_SMD_Abracon_ABS25-4Pin_8.0x3.8mm" H 6850 5775 50  0001 C CNN
F 3 "~" H 6850 5775 50  0001 C CNN
	1    6850 5775
	0    1    1    0   
$EndComp
Wire Wire Line
	6850 5625 6850 5400
Wire Wire Line
	6850 5400 6975 5400
Wire Wire Line
	6975 5500 6525 5500
Wire Wire Line
	6525 5500 6525 5950
Wire Wire Line
	6525 5950 6850 5950
Wire Wire Line
	6850 5950 6850 5925
Wire Wire Line
	7050 5775 7375 5775
Connection ~ 7375 5775
Wire Wire Line
	7375 5775 7375 5750
$Comp
L power:GND #PWR0131
U 1 1
P 6425 5900
F 0 "#PWR0131" H 6425 5650 50  0001 C CNN
F 1 "GND" H 6425 5750 50  0000 C CNN
F 2 "" H 6425 5900 50  0000 C CNN
F 3 "" H 6425 5900 50  0000 C CNN
	1    6425 5900
	0    1    1    0   
$EndComp
Wire Wire Line
	6650 5775 6650 5900
Wire Wire Line
	6650 5900 6425 5900
$Comp
L Connector:Screw_Terminal_01x02 J3
U 1 1
P 1525 5900
F 0 "J3" H 1605 5892 50  0000 L CNN
F 1 "Screw_Terminal_01x02" H 1605 5801 50  0000 L CNN
F 2 "TerminalBlock:TerminalBlock_bornier-2_P5.08mm" H 1525 5900 50  0001 C CNN
F 3 "~" H 1525 5900 50  0001 C CNN
	1    1525 5900
	1    0    0    -1  
$EndComp
Text Notes 9200 4200 0    50   ~ 10
Optional fit Gyroscope Circuit
$Comp
L Sensor_Motion:MPU-6050 U4
U 1 1
P 9750 5300
F 0 "U4" H 9750 4511 50  0000 C CNN
F 1 "MPU-6050" H 9750 4420 50  0000 C CNN
F 2 "Sensor_Motion:InvenSense_QFN-24_4x4mm_P0.5mm" H 9750 4500 50  0001 C CNN
F 3 "https://store.invensense.com/datasheets/invensense/MPU-6050_DataSheet_V3%204.pdf" H 9750 5150 50  0001 C CNN
	1    9750 5300
	1    0    0    -1  
$EndComp
Text GLabel 2050 2500 2    50   Input ~ 10
INTERRUPT
Wire Wire Line
	2050 2500 1875 2500
NoConn ~ 9050 5600
$Comp
L power:GND #PWR0108
U 1 1
P 8975 5500
F 0 "#PWR0108" H 8975 5250 50  0001 C CNN
F 1 "GND" H 8975 5350 50  0000 C CNN
F 2 "" H 8975 5500 50  0000 C CNN
F 3 "" H 8975 5500 50  0000 C CNN
	1    8975 5500
	0    1    1    0   
$EndComp
Wire Wire Line
	8975 5500 9050 5500
NoConn ~ 10450 5200
NoConn ~ 10450 5300
$Comp
L Device:C Cin5
U 1 1
P 9500 4550
F 0 "Cin5" V 9350 4500 50  0000 L CNN
F 1 "10nF" V 9650 4375 50  0000 L CNN
F 2 "Capacitor_SMD:C_0603_1608Metric_Pad1.05x0.95mm_HandSolder" H 9538 4400 50  0001 C CNN
F 3 "~" H 9500 4550 50  0001 C CNN
	1    9500 4550
	0    1    1    0   
$EndComp
$Comp
L Device:R R8
U 1 1
P 8925 4750
F 0 "R8" H 8855 4704 50  0000 R CNN
F 1 "4.7K" H 8855 4795 50  0000 R CNN
F 2 "Resistor_SMD:R_0603_1608Metric_Pad1.05x0.95mm_HandSolder" V 8855 4750 50  0001 C CNN
F 3 "~" H 8925 4750 50  0001 C CNN
	1    8925 4750
	-1   0    0    1   
$EndComp
$Comp
L Device:R R7
U 1 1
P 8625 4750
F 0 "R7" H 8555 4704 50  0000 R CNN
F 1 "4.7K" H 8555 4795 50  0000 R CNN
F 2 "Resistor_SMD:R_0603_1608Metric_Pad1.05x0.95mm_HandSolder" V 8555 4750 50  0001 C CNN
F 3 "~" H 8625 4750 50  0001 C CNN
	1    8625 4750
	-1   0    0    1   
$EndComp
$Comp
L power:+3.3V #PWR0109
U 1 1
P 8775 4575
F 0 "#PWR0109" H 8775 4425 50  0001 C CNN
F 1 "+3.3V" H 8790 4748 50  0000 C CNN
F 2 "" H 8775 4575 50  0001 C CNN
F 3 "" H 8775 4575 50  0001 C CNN
	1    8775 4575
	1    0    0    -1  
$EndComp
Wire Wire Line
	8625 4600 8775 4600
Wire Wire Line
	8775 4575 8775 4600
Connection ~ 8775 4600
Wire Wire Line
	8775 4600 8925 4600
$Comp
L power:+3.3V #PWR0110
U 1 1
P 8975 5200
F 0 "#PWR0110" H 8975 5050 50  0001 C CNN
F 1 "+3.3V" V 8975 5475 50  0000 C CNN
F 2 "" H 8975 5200 50  0001 C CNN
F 3 "" H 8975 5200 50  0001 C CNN
	1    8975 5200
	0    -1   -1   0   
$EndComp
Wire Wire Line
	8975 5200 9050 5200
Text GLabel 8525 5000 0    50   Input ~ 10
SDA
Text GLabel 8525 5100 0    50   Input ~ 10
SCL
Wire Wire Line
	9050 5000 8925 5000
Wire Wire Line
	9050 5100 8625 5100
Wire Wire Line
	8925 4900 8925 5000
Connection ~ 8925 5000
Wire Wire Line
	8925 5000 8525 5000
Wire Wire Line
	8625 4900 8625 5100
Connection ~ 8625 5100
Wire Wire Line
	8625 5100 8525 5100
$Comp
L Device:C Cin9
U 1 1
P 10000 4550
F 0 "Cin9" V 9850 4500 50  0000 L CNN
F 1 "0.1uF" V 10150 4450 50  0000 L CNN
F 2 "Capacitor_SMD:C_0805_2012Metric_Pad1.15x1.40mm_HandSolder" H 10038 4400 50  0001 C CNN
F 3 "~" H 10000 4550 50  0001 C CNN
	1    10000 4550
	0    1    1    0   
$EndComp
Wire Wire Line
	9650 4600 9650 4550
Wire Wire Line
	9850 4550 9750 4550
Connection ~ 9650 4550
Wire Wire Line
	9850 4550 9850 4600
Connection ~ 9850 4550
$Comp
L power:GND #PWR0111
U 1 1
P 9275 4550
F 0 "#PWR0111" H 9275 4300 50  0001 C CNN
F 1 "GND" H 9275 4400 50  0000 C CNN
F 2 "" H 9275 4550 50  0000 C CNN
F 3 "" H 9275 4550 50  0000 C CNN
	1    9275 4550
	0    1    1    0   
$EndComp
$Comp
L power:GND #PWR0120
U 1 1
P 10225 4550
F 0 "#PWR0120" H 10225 4300 50  0001 C CNN
F 1 "GND" H 10225 4400 50  0000 C CNN
F 2 "" H 10225 4550 50  0000 C CNN
F 3 "" H 10225 4550 50  0000 C CNN
	1    10225 4550
	0    -1   -1   0   
$EndComp
Wire Wire Line
	10150 4550 10225 4550
Wire Wire Line
	9350 4550 9275 4550
$Comp
L Device:C Cout2
U 1 1
P 10675 5600
F 0 "Cout2" V 10525 5550 50  0000 L CNN
F 1 "0.1uF" V 10825 5500 50  0000 L CNN
F 2 "Capacitor_SMD:C_0805_2012Metric_Pad1.15x1.40mm_HandSolder" H 10713 5450 50  0001 C CNN
F 3 "~" H 10675 5600 50  0001 C CNN
	1    10675 5600
	0    1    1    0   
$EndComp
Wire Wire Line
	10525 5600 10450 5600
$Comp
L power:GND #PWR0121
U 1 1
P 10950 5600
F 0 "#PWR0121" H 10950 5350 50  0001 C CNN
F 1 "GND" H 10950 5450 50  0000 C CNN
F 2 "" H 10950 5600 50  0000 C CNN
F 3 "" H 10950 5600 50  0000 C CNN
	1    10950 5600
	0    -1   -1   0   
$EndComp
Wire Wire Line
	10950 5600 10825 5600
$Comp
L Device:C Cout4
U 1 1
P 10750 5150
F 0 "Cout4" V 10600 5100 50  0000 L CNN
F 1 "2.2nF" V 10900 4975 50  0000 L CNN
F 2 "Capacitor_SMD:C_0603_1608Metric_Pad1.05x0.95mm_HandSolder" H 10788 5000 50  0001 C CNN
F 3 "~" H 10750 5150 50  0001 C CNN
	1    10750 5150
	0    1    1    0   
$EndComp
Wire Wire Line
	10450 5500 10525 5500
Wire Wire Line
	10525 5500 10525 5150
Wire Wire Line
	10525 5150 10600 5150
$Comp
L power:GND #PWR0122
U 1 1
P 10950 5150
F 0 "#PWR0122" H 10950 4900 50  0001 C CNN
F 1 "GND" H 10950 5000 50  0000 C CNN
F 2 "" H 10950 5150 50  0000 C CNN
F 3 "" H 10950 5150 50  0000 C CNN
	1    10950 5150
	0    -1   -1   0   
$EndComp
Wire Wire Line
	10900 5150 10950 5150
$Comp
L power:GND #PWR0124
U 1 1
P 9800 6000
F 0 "#PWR0124" H 9800 5750 50  0001 C CNN
F 1 "GND" H 9800 5850 50  0000 C CNN
F 2 "" H 9800 6000 50  0000 C CNN
F 3 "" H 9800 6000 50  0000 C CNN
	1    9800 6000
	0    -1   -1   0   
$EndComp
Wire Wire Line
	9750 6000 9800 6000
Text GLabel 10575 4850 2    50   Output ~ 10
INTERRUPT
Wire Wire Line
	10575 4850 10500 4850
Wire Wire Line
	10500 4850 10500 5000
Wire Wire Line
	10500 5000 10450 5000
$Comp
L power:+3.3V #PWR0132
U 1 1
P 9750 4550
F 0 "#PWR0132" H 9750 4400 50  0001 C CNN
F 1 "+3.3V" H 9750 4750 50  0000 C CNN
F 2 "" H 9750 4550 50  0001 C CNN
F 3 "" H 9750 4550 50  0001 C CNN
	1    9750 4550
	1    0    0    -1  
$EndComp
Connection ~ 9750 4550
Wire Wire Line
	9750 4550 9650 4550
$Comp
L power:+3.3V #PWR0133
U 1 1
P 1300 1500
F 0 "#PWR0133" H 1300 1350 50  0001 C CNN
F 1 "+3.3V" H 1315 1673 50  0000 C CNN
F 2 "" H 1300 1500 50  0001 C CNN
F 3 "" H 1300 1500 50  0001 C CNN
	1    1300 1500
	0    -1   -1   0   
$EndComp
Wire Wire Line
	1375 1500 1300 1500
$Comp
L power:+3.3V #PWR0134
U 1 1
P 1225 2300
F 0 "#PWR0134" H 1225 2150 50  0001 C CNN
F 1 "+3.3V" H 1240 2473 50  0000 C CNN
F 2 "" H 1225 2300 50  0001 C CNN
F 3 "" H 1225 2300 50  0001 C CNN
	1    1225 2300
	0    -1   -1   0   
$EndComp
Wire Wire Line
	1375 2300 1225 2300
$EndSCHEMATC
